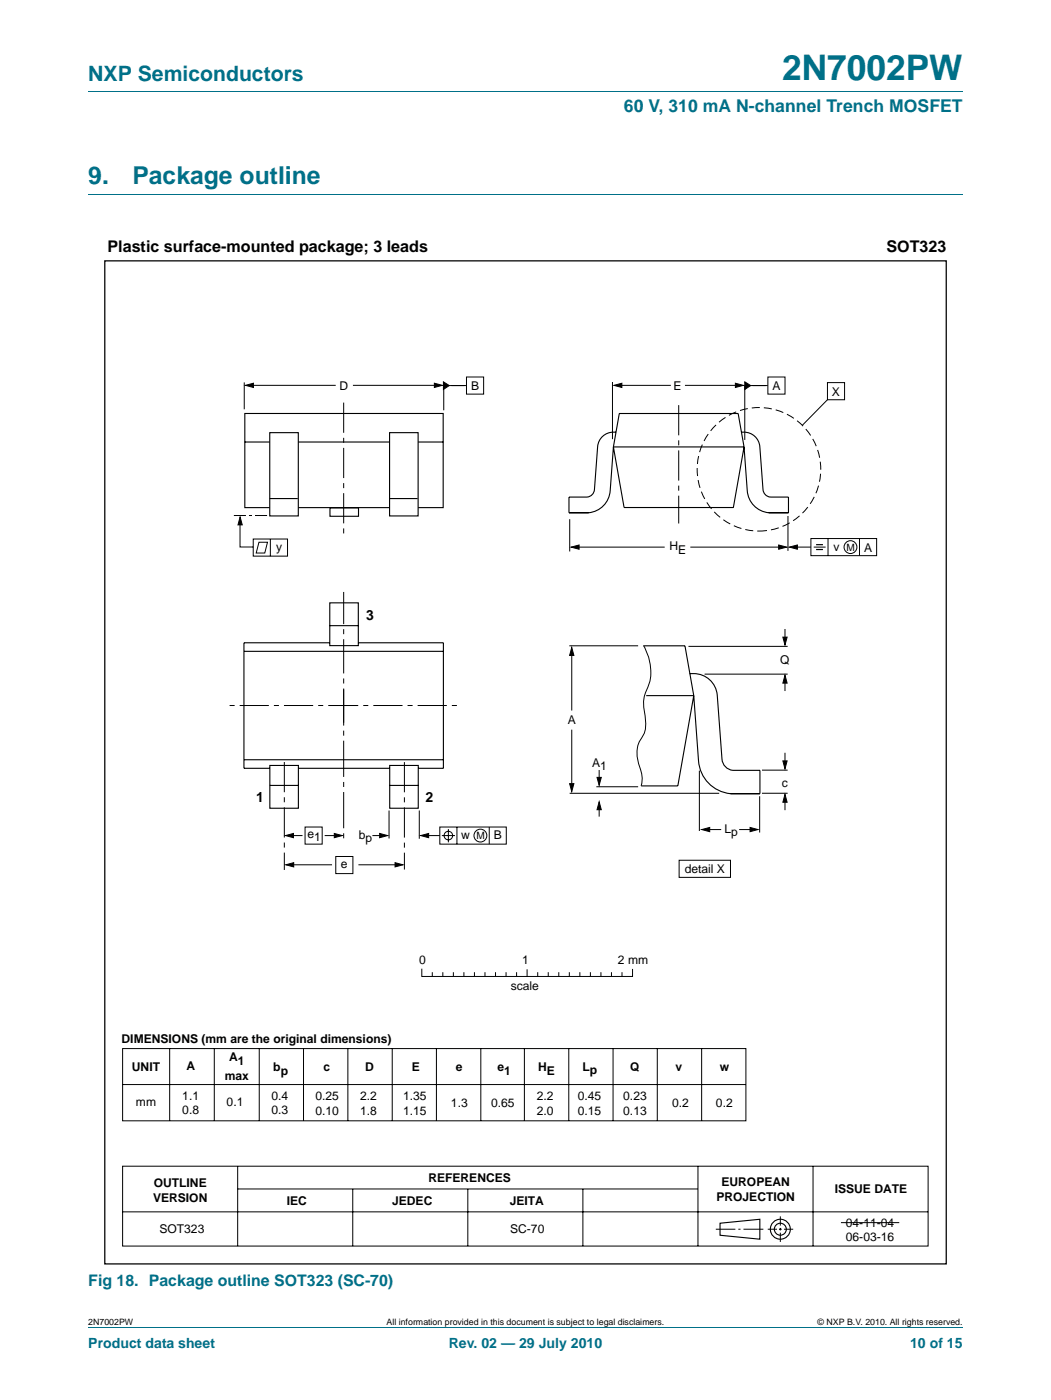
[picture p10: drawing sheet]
<svg xmlns="http://www.w3.org/2000/svg" width="210mm" height="280mm" viewBox="0 0 210 280" stroke-linecap="round" stroke-linejoin="round" font-family="sans-serif">
<path d="M17.6 18.3h174.7M17.6 38.8h174.7M17.6 265.3h174.7" fill="none" stroke="#007088" stroke-width=".2"/>
<g fill="none" stroke="#000" stroke-width=".2">
<path d="M48.8 76.4v5.4M50 77h17M70.5 77h17M88.6 76.5v5.5M89.1 77h4M93.2 75.3h3.4v3.5h-3.4zM122.3 76.3v11.5M123.3 77h10.7M136.8 77h10.9M148.7 76.9v11M149.3 77h4M153.4 75.3h3.4v3.5h-3.4z"/>
<path d="M47.9 103.8v5.5h2.7M50.6 107.7h6.8v3.4h-6.8zM51.7 108.4h1.7l-.5 2.1h-1.7zM54 107.7v3.4M113.8 103.7v6.5M114.9 109.3h17.9M137.9 109.3h18.2M158.5 109.3h3.5M162 107.6h13.1v3.4h-13.1zM162.5 109.3h2.4M165.4 107.6v3.4M171.7 107.6v3.4"/>
<path d="M113.7 129h13.7M114.2 130.7v11.3M137.5 129.2h19.8M140.7 134.7h16.6M156.8 125.7v2.4M156.8 135.7v2.4M113.8 158.5h29.8M114.2 145.8v11.4M119.1 157.2h8.3M119.7 153.9v2.5M139.7 154v12.1M151.7 159.1v7.3"/>
<path d="M152.2 158.5h5.1M152.2 153.9h5.1M156.8 150.4v2.4M156.8 159.5v2.4M57.9 167h2.5M58 172.8h8.3M60.9 165.3h3.4v3.4h-3.4zM64.8 167h2.7M67.1 171.1h3.4v3.5h-3.4zM71.6 172.8h8.1M74.4 167h2.2M77.7 162v5.6"/>
<path d="M83.7 162v5.6M84.9 167h2.9M87.8 165.3h13.3v3.4h-13.3zM88.2 167h2.7M89.5 165.7v2.6M91.3 165.3v3.4M119.7 161.2v2M135.6 171.9h10.3v3.4h-10.3zM141.1 165.8h2.9M147.6 165.8h2.7M24.5 209.5h124.5v14.5h-124.5zM24.5 216.7h124.5"/>
<path d="M33.9 209.5v14.5M42.8 209.5v14.5M51.8 209.5v14.5M60.6 209.5v14.5M69.5 209.5v14.5M78.3 209.5v14.5M87.2 209.5v14.5M96 209.5v14.5M104.7 209.5v14.5M113.6 209.5v14.5M122.4 209.5v14.5M131.3 209.5v14.5"/>
<path d="M140.1 209.5v14.5M24.5 233h160.9v16h-160.9zM47.5 233.1v15.9M47.5 237.6h91.8M70.5 237.6v11.4M93.4 237.6v11.4M116.4 237.6v11.4M139.4 233.1v15.9M162.4 233.1v15.9M24.5 242.2h160.9M143 245.6h3.9M147.5 245.6h.4"/>
<path d="M148.5 245.6h4M153.3 245.6h1.9M155.6 245.6h.5M155.8 243.1v1.8M155.8 245.4v.5M155.8 246.3v1.9M156.6 245.6h1.8"/>
<circle cx="169.9" cy="109.3" r="1.28"/>
<circle cx="89.5" cy="167" r=".86"/>
<circle cx="95.9" cy="167" r="1.28"/>
</g>
<g fill="none" stroke="#000" stroke-width=".22">
<path d="M48.9 82.6h39.6v18.8h-39.6zM48.9 88.3h39.6M65.9 101.5h5.7v1.7h-5.7zM48.8 130.2h39.7M65.9 120.5h5.7v8.5h-5.7zM65.9 125h5.7M65.9 128.4h-17.2v25.1h5.2M71.6 128.4h17v25.1h-5.1M48.8 151.8h39.8M53.9 153h5.7v8.5h-5.7zM53.9 156.9h5.7M59.6 153.5h18.2"/>
<path d="M77.8 153h5.7v8.5h-5.7zM77.8 156.9h5.7M143.8 244.4l8-.8v4l-8-.8z"/>
<circle cx="155.8" cy="245.6" r="1.99"/>
<circle cx="155.8" cy="245.6" r="1.2"/>
</g>
<g fill="#000" stroke="#000" stroke-width=".2">
<path d="M49 77l1.6-.4v.8zM86.8 76.6l1.5 .4-1.5 .4zM88.6 76.3l1.1 .7-1.1 .8zM122.6 77l1.6-.4v.8zM146.9 76.6l1.6 .4-1.6 .4zM148.8 76.3l1.1 .7-1.1 .8zM48 103.3l.4 1.6h-.9zM114.1 109.3l1.6-.4v.9zM155.5 108.9l1.6 .4-1.6 .5zM157.7 109.3l1.5-.4v.8zM114.2 129.4l.4 1.6h-.8zM156.8 134.9l.4 1.6h-.8z"/>
<path d="M156.4 127.3h.8l-.4 1.6zM113.8 156.6h.8l-.4 1.6zM119.2 155.3h.9l-.4 1.6zM156.4 152h.8l-.4 1.6zM57 167l1.6-.5v.9zM57.1 172.8l1.6-.4v.8zM66.8 166.5l1.6 .5-1.6 .4zM75.8 166.5l1.6 .5-1.6 .4zM78.9 172.4l1.6 .4-1.6 .4zM84 167l1.6-.5v.9zM119.7 160.2l.4 1.6h-.9zM140.2 165.8l1.5-.5v.9z"/>
<path d="M149.8 165.3l1.6 .5-1.6 .4zM156.8 158.7l.4 1.6h-.8z"/>
</g>
<path d="M65.7 141h26.3M71.4 141h-26" fill="none" stroke="#000" stroke-width=".2" stroke-dasharray="5.8 1 1 1" stroke-linecap="butt"/>
<path d="M68.6 144.4v-26.1" fill="none" stroke="#000" stroke-width=".2" stroke-dasharray="6.8 1 1 1" stroke-linecap="butt"/>
<path d="M68.6 137.8v30.2" fill="none" stroke="#000" stroke-width=".2" stroke-dasharray="7.2 1 1 1" stroke-linecap="butt"/>
<path d="M163 108.8h1.4M163 109.8h1.4" fill="none" stroke="#000" stroke-width=".24"/>
<path d="M53.3 103h-6.8" fill="none" stroke="#000" stroke-width=".2" stroke-dasharray="2.4 .6 .6 .6" stroke-linecap="butt"/>
<path d="M20.9 52.1h168.1v200.5h-168.1z" fill="none" stroke="#000" stroke-width=".25"/>
<path d="M77.8 86.5h5.7v16.6h-5.7z" fill="#fff" stroke="#000" stroke-width=".22"/>
<path d="M77.8 99.6h5.6" fill="none" stroke="#000" stroke-width=".22"/>
<path d="M53.9 86.5h5.7v16.6h-5.7z" fill="#fff" stroke="#000" stroke-width=".22"/>
<path d="M53.8 99.6h5.7M122.5 89.3h26.1M122.5 89.3l2.1 12.1h21.9l2.1-12.1M122.5 89.3l1.2-6.7h23.7l1.2 6.7M123 86.4a3.2 3.2 0 0 0-3.6 2.8l-.7 8.6a1.62 1.62 0 0 1-1.4 1.5h-3.7v3.2h4a4.8 4.8 0 0 0 4.3-4.4l.6-8.8M148.1 86.4a3.2 3.2 0 0 1 3.6 2.8l.7 8.6a1.62 1.62 0 0 0 1.4 1.5h3.7v3.2h-4a4.8 4.8 0 0 1-4.3-4.4l-.6-8.8M128.5 129h8.3l1.8 10M129.1 139h9.5M137.8 134.6a4.8 4.8 0 0 1 5.4 4.3l1 12.8a2.42 2.42 0 0 0 2.1 2.2h5.5v4.7h-5.9a7.1 7.1 0 0 1-6.4-6.6l-.9-13M138.6 139l-3.2 18h-7.4" fill="none" stroke="#000" stroke-width=".22"/>
<g fill="none" stroke="#000" stroke-width=".2">
<path d="M165.3 76.5h3.4v3.4h-3.4zM165.3 79.9l-5.1 5.1M157.4 103.1v7M128.6 129.1a9.7 9.7 0 0 1 .2 9.5 6.4 6.4 0 0 0-.1 3.5 7.9 7.9 0 0 1-.2 4.7 6.1 6.1 0 0 0-.7 6.6 5.8 5.8 0 0 1 .2 3.6M97.7 165.3v3.4M84.2 193.7v1.4h42.1v-1.4M86.3 194.3v.8M88.4 194.3v.8M90.5 194.3v.8M92.6 194.3v.8M94.8 194.3v.8M96.9 194.3v.8"/>
<path d="M99 194.3v.8M101.1 194.3v.8M103.2 194.3v.8M105.3 193.8v1.3M107.4 194.3v.8M109.5 194.3v.8M111.6 194.3v.8M113.7 194.3v.8M115.8 194.3v.8M117.9 194.3v.8M120 194.3v.8M122.1 194.3v.8"/>
<path d="M124.2 194.3v.8M168 244.3h11.6"/>
</g>
<circle cx="151.6" cy="93.8" r="12.3" fill="none" stroke="#000" stroke-width=".2" stroke-dasharray="1.6 .8" stroke-linecap="butt"/>
<path d="M68.6 80.4v27M135.5 81v23.6M56.8 152.3v21.5M80.8 152.3v21.5" fill="none" stroke="#000" stroke-width=".2" stroke-dasharray="6 1 1 1" stroke-linecap="butt"/>
<text font-size="7" fill="#007088" x="156.2" y="16">2N7002PW</text>
<g font-size="4.9" fill="#007088">
<text x="17.6" y="36.8">9.</text>
<text x="26.5" y="36.8">Package outline</text>
</g>
<text font-size="4.2" fill="#007088" x="17.6" y="16.2">NXP Semiconductors</text>
<text font-size="3.5" fill="#007088" x="124.6" y="22.4">60 V, 310 mA N-channel Trench MOSFET</text>
<g font-size="3.2">
<text x="21.5" y="50.3">Plastic surface-mounted package; 3 leads</text>
<text x="177" y="50.3">SOT323</text>
</g>
<text font-size="3.2" fill="#007088" x="17.6" y="256.9">Fig 18. Package outline SOT323 (SC-70)</text>
<g font-size="2.8">
<text x="73.1" y="124">3</text>
<text x="51.2" y="160.2">1</text>
<text x="85" y="160.2">2</text>
</g>
<g font-size="2.8" fill="#007088">
<text x="17.6" y="269.3">Product data sheet</text>
<text x="89.6" y="269.3">Rev. 02 — 29 July 2010</text>
<text x="181.8" y="269.3">10 of 15</text>
</g>
<g font-size="2.4">
<text x="67.8" y="77.9">D</text>
<text x="94.1" y="77.9">B</text>
<text x="134.5" y="77.9">E</text>
<text x="154.3" y="77.9">A</text>
<text x="166.2" y="79.1">X</text>
<text x="55.2" y="110">y</text>
<text x="133.7" y="109.9">H</text>
<text x="135.5" y="110.7">E</text>
<text x="166.4" y="110">v</text>
<text x="172.6" y="110.2">A</text>
<text x="155.8" y="132.8">Q</text>
<text x="113.4" y="144.7">A</text>
<text x="118.3" y="153.3">A</text>
<text x="119.9" y="153.9">1</text>
<text x="156.1" y="157.3">c</text>
<text x="61.4" y="167.4">e</text>
<text x="71.6" y="167.6">b</text>
<text x="92.1" y="167.7">w</text>
<text x="98.6" y="167.7">B</text>
<text x="144.7" y="166.5">L</text>
<text x="146" y="167.1">p</text>
<text x="62.8" y="168">1</text>
<text x="68.1" y="173.5">e</text>
<text x="73" y="168.2">p</text>
<text x="136.8" y="174.5">detail X</text>
<text x="83.7" y="192.5">0</text>
<text x="102" y="197.9">scale</text>
<text x="104.3" y="192.5">1</text>
<text x="123.4" y="192.5">2 mm</text>
<text x="24.3" y="208.4">DIMENSIONS (mm are the original dimensions)</text>
<text x="26.3" y="214">UNIT</text>
<text x="37.2" y="213.8">A</text>
<text x="44.9" y="215.8">max</text>
<text x="45.8" y="212">A</text>
<text x="47.5" y="212.8">1</text>
<text x="54.6" y="214">b</text>
<text x="56.1" y="214.8">p</text>
<text x="64.6" y="214">c</text>
<text x="72.9" y="214">D</text>
<text x="82.2" y="214.1">E</text>
<text x="91" y="214">e</text>
<text x="99.3" y="214">e</text>
<text x="100.7" y="214.8">1</text>
<text x="107.5" y="214">H</text>
<text x="109.2" y="214.8">E</text>
<text x="116.3" y="214">Lp</text>
<text x="125.8" y="214">Q</text>
<text x="134.9" y="214">v</text>
<text x="143.7" y="214">w</text>
<text x="27.2" y="221">mm</text>
<text x="36.4" y="219.7">1.1</text>
<text x="45.3" y="221.1">0.1</text>
<text x="54.2" y="219.7">0.4</text>
<text x="63" y="219.9">0.25</text>
<text x="71.9" y="219.9">2.2</text>
<text x="80.5" y="219.9">1.35</text>
<text x="90.1" y="221.2">1.3</text>
<text x="98.1" y="221.2">0.65</text>
<text x="107.2" y="219.9">2.2</text>
<text x="115.4" y="219.9">0.45</text>
<text x="124.5" y="219.9">0.23</text>
<text x="134.2" y="221.2">0.2</text>
<text x="143" y="221.2">0.2</text>
<text x="36.4" y="222.7">0.8</text>
<text x="54.2" y="222.7">0.3</text>
<text x="63" y="222.8">0.10</text>
<text x="71.9" y="222.8">1.8</text>
<text x="80.5" y="222.8">1.15</text>
<text x="107.2" y="222.8">2.0</text>
<text x="115.4" y="222.8">0.15</text>
<text x="124.5" y="222.8">0.13</text>
<text x="30.7" y="237.2">OUTLINE</text>
<text x="85.6" y="236.3">REFERENCES</text>
<text x="143.1" y="239.9">PROJECTION</text>
<text x="144.1" y="237">EUROPEAN</text>
<text x="166.7" y="238.5">ISSUE DATE</text>
<text x="30.6" y="240.2">VERSION</text>
<text x="57.3" y="240.9">IEC</text>
<text x="78.3" y="240.9">JEDEC</text>
<text x="101.8" y="240.9">JEITA</text>
<text x="168.9" y="245.1">04-11-04</text>
<text x="31.8" y="246.5">SOT323</text>
<text x="101.9" y="246.5">SC-70</text>
<text x="168.9" y="248">06-03-16</text>
</g>
<g font-size="2">
<text x="169.1" y="110">M</text>
<text x="95.2" y="167.7">M</text>
</g>
<g font-size="1.8">
<text x="17.6" y="264.7">2N7002PW</text>
<text x="77.2" y="264.7">All information provided in this document is subject to legal disclaimers.</text>
<text x="163.3" y="264.7">© NXP B.V. 2010. All rights reserved.</text>
</g>
</svg>
